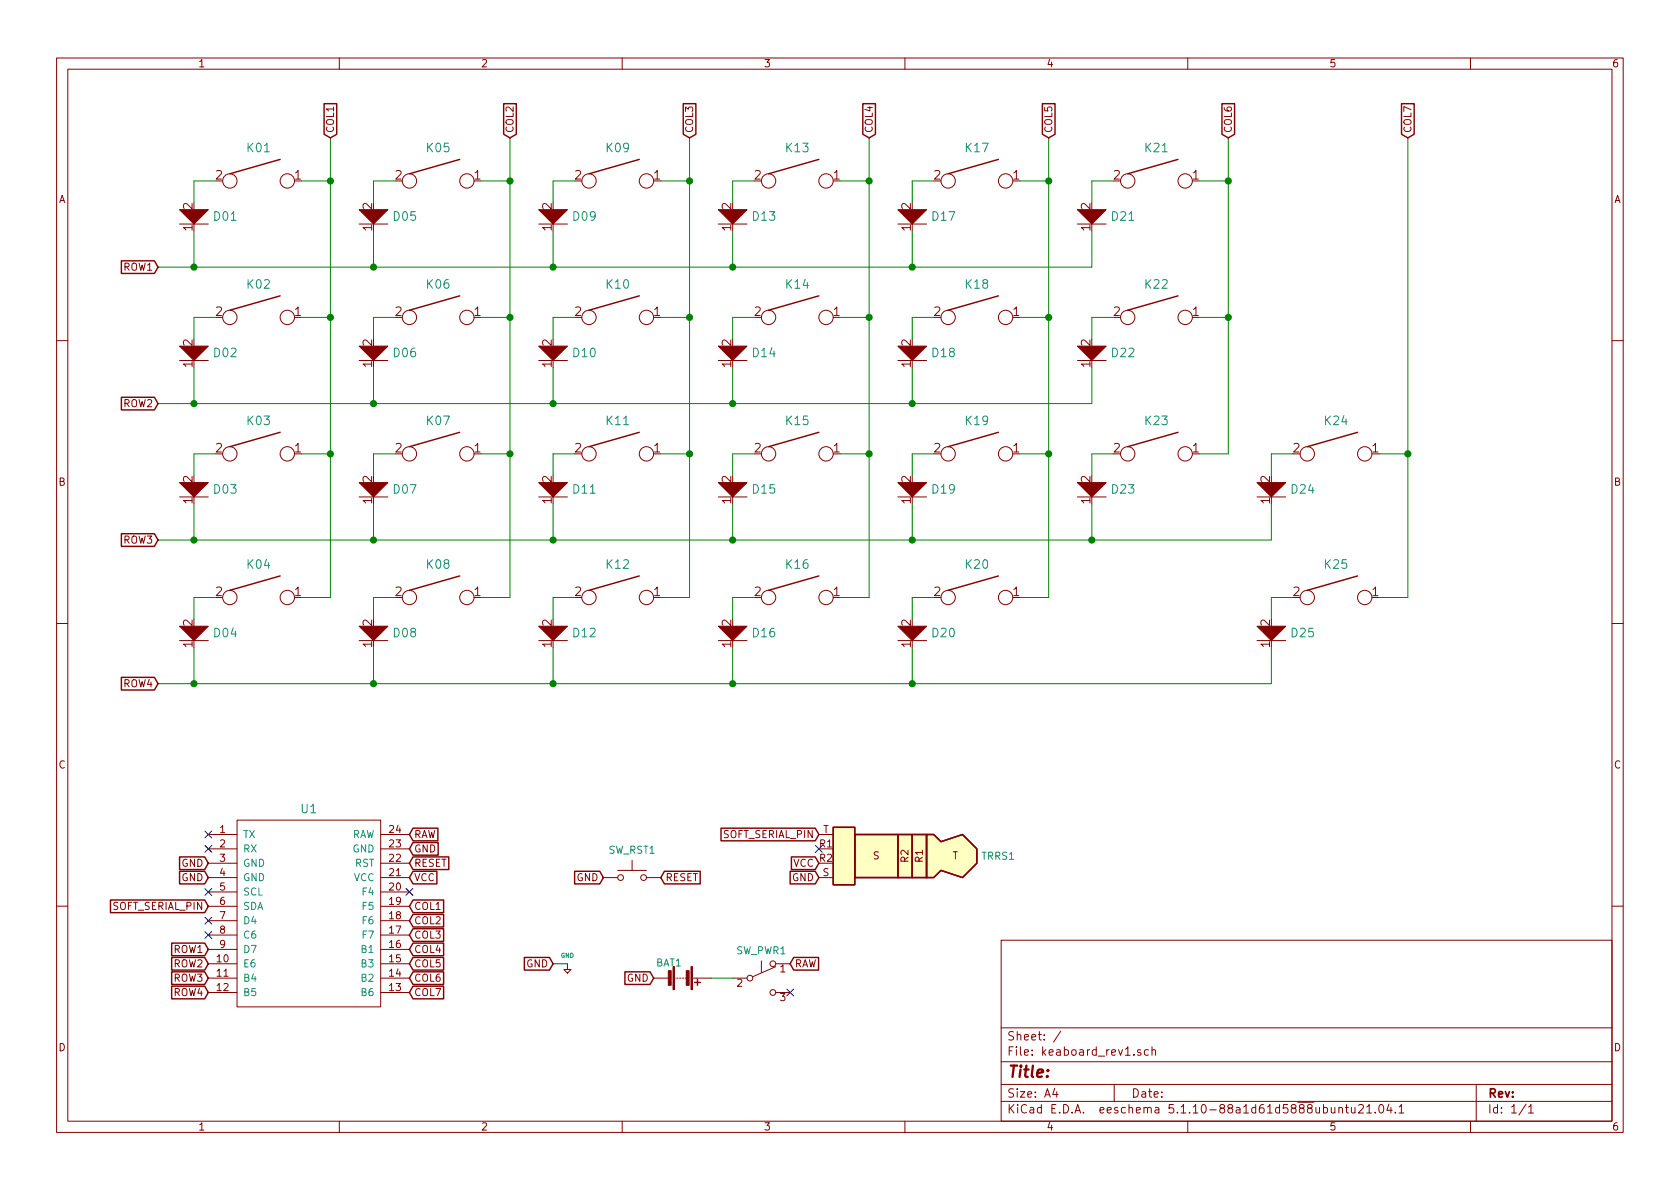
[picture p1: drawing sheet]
EESchema Schematic File Version 4
EELAYER 30 0
EELAYER END
$Descr A4 11693 8268
encoding utf-8
Sheet 1 1
Title ""
Date ""
Rev ""
Comp ""
Comment1 ""
Comment2 ""
Comment3 ""
Comment4 ""
$EndDescr
Text GLabel 1100 1850 0    50   Input ~ 0
ROW1
Text GLabel 1100 2800 0    50   Input ~ 0
ROW2
Text GLabel 1100 3750 0    50   Input ~ 0
ROW3
Text GLabel 1100 4750 0    50   Input ~ 0
ROW4
Text GLabel 9800 950  1    50   Input ~ 0
COL7
Text GLabel 2300 950  1    50   Input ~ 0
COL1
Text GLabel 3550 950  1    50   Input ~ 0
COL2
Text GLabel 4800 950  1    50   Input ~ 0
COL3
Text GLabel 6050 950  1    50   Input ~ 0
COL4
Text GLabel 7300 950  1    50   Input ~ 0
COL5
Text GLabel 8550 950  1    50   Input ~ 0
COL6
Text GLabel 2850 6900 2    50   Input ~ 0
COL7
Text GLabel 2850 6300 2    50   Input ~ 0
COL1
Text GLabel 2850 6400 2    50   Input ~ 0
COL2
Text GLabel 2850 6500 2    50   Input ~ 0
COL3
Text GLabel 2850 6600 2    50   Input ~ 0
COL4
Text GLabel 2850 6700 2    50   Input ~ 0
COL5
Text GLabel 2850 6800 2    50   Input ~ 0
COL6
Text GLabel 1450 6800 0    50   Input ~ 0
ROW3
Text GLabel 1450 6700 0    50   Input ~ 0
ROW2
Text GLabel 1450 6600 0    50   Input ~ 0
ROW1
Text GLabel 1450 6900 0    50   Input ~ 0
ROW4
Wire Wire Line
	1350 1850 1350 1600
Wire Wire Line
	1500 1250 1350 1250
Wire Wire Line
	1350 1250 1350 1400
$Comp
L keyboard_parts:KEYSW K01
U 1 1
P 1800 1250
F 0 "K01" H 1800 1483 60  0000 C CNN
F 1 "KEYSW" H 1800 1150 60  0001 C CNN
F 2 "parts:Kailh_socket_MX_reversible" H 1800 1483 60  0001 C CNN
F 3 "" H 1800 1250 60  0000 C CNN
	1    1800 1250
	1    0    0    -1  
$EndComp
$Comp
L keyboard_parts:D D01
U 1 1
P 1350 1550
F 0 "D01" H 1222 1500 60  0000 R CNN
F 1 "D" V 1500 1500 60  0001 C CNN
F 2 "parts:D_SOD123_reversible" H 1222 1500 60  0001 R CNN
F 3 "https://www.taiwansemi.com/assets/uploads/datasheet/1N4148W-G_D1601.pdf" H 1222 1606 60  0001 R CNN
	1    1350 1550
	-1   0    0    1   
$EndComp
Wire Wire Line
	2300 1250 2100 1250
Wire Wire Line
	1350 2800 1350 2550
Wire Wire Line
	1500 2200 1350 2200
Wire Wire Line
	1350 2200 1350 2350
$Comp
L keyboard_parts:KEYSW K02
U 1 1
P 1800 2200
F 0 "K02" H 1800 2433 60  0000 C CNN
F 1 "KEYSW" H 1800 2100 60  0001 C CNN
F 2 "parts:Kailh_socket_MX_reversible" H 1800 2433 60  0001 C CNN
F 3 "" H 1800 2200 60  0000 C CNN
	1    1800 2200
	1    0    0    -1  
$EndComp
$Comp
L keyboard_parts:D D02
U 1 1
P 1350 2500
F 0 "D02" H 1222 2450 60  0000 R CNN
F 1 "D" V 1500 2450 60  0001 C CNN
F 2 "parts:D_SOD123_reversible" H 1222 2450 60  0001 R CNN
F 3 "https://www.taiwansemi.com/assets/uploads/datasheet/1N4148W-G_D1601.pdf" H 1222 2556 60  0001 R CNN
	1    1350 2500
	-1   0    0    1   
$EndComp
Wire Wire Line
	2300 2200 2100 2200
Wire Wire Line
	1350 3750 1350 3500
Wire Wire Line
	1500 3150 1350 3150
Wire Wire Line
	1350 3150 1350 3300
$Comp
L keyboard_parts:KEYSW K03
U 1 1
P 1800 3150
F 0 "K03" H 1800 3383 60  0000 C CNN
F 1 "KEYSW" H 1800 3050 60  0001 C CNN
F 2 "parts:Kailh_socket_MX_reversible" H 1800 3383 60  0001 C CNN
F 3 "" H 1800 3150 60  0000 C CNN
	1    1800 3150
	1    0    0    -1  
$EndComp
$Comp
L keyboard_parts:D D03
U 1 1
P 1350 3450
F 0 "D03" H 1222 3400 60  0000 R CNN
F 1 "D" V 1500 3400 60  0001 C CNN
F 2 "parts:D_SOD123_reversible" H 1222 3400 60  0001 R CNN
F 3 "https://www.taiwansemi.com/assets/uploads/datasheet/1N4148W-G_D1601.pdf" H 1222 3506 60  0001 R CNN
	1    1350 3450
	-1   0    0    1   
$EndComp
Wire Wire Line
	2300 3150 2100 3150
Wire Wire Line
	1350 4750 1350 4500
Wire Wire Line
	1500 4150 1350 4150
Wire Wire Line
	1350 4150 1350 4300
$Comp
L keyboard_parts:KEYSW K04
U 1 1
P 1800 4150
F 0 "K04" H 1800 4383 60  0000 C CNN
F 1 "KEYSW" H 1800 4050 60  0001 C CNN
F 2 "parts:Kailh_socket_MX_reversible" H 1800 4383 60  0001 C CNN
F 3 "" H 1800 4150 60  0000 C CNN
	1    1800 4150
	1    0    0    -1  
$EndComp
$Comp
L keyboard_parts:D D04
U 1 1
P 1350 4450
F 0 "D04" H 1222 4400 60  0000 R CNN
F 1 "D" V 1500 4400 60  0001 C CNN
F 2 "parts:D_SOD123_reversible" H 1222 4400 60  0001 R CNN
F 3 "https://www.taiwansemi.com/assets/uploads/datasheet/1N4148W-G_D1601.pdf" H 1222 4506 60  0001 R CNN
	1    1350 4450
	-1   0    0    1   
$EndComp
Wire Wire Line
	2300 4150 2100 4150
Wire Wire Line
	2300 950  2300 1250
Connection ~ 2300 1250
Wire Wire Line
	2300 1250 2300 2200
Connection ~ 2300 2200
Wire Wire Line
	2300 2200 2300 3150
Connection ~ 2300 3150
Wire Wire Line
	2300 3150 2300 4150
Wire Wire Line
	2600 1850 2600 1600
Wire Wire Line
	2750 1250 2600 1250
Wire Wire Line
	2600 1250 2600 1400
$Comp
L keyboard_parts:KEYSW K05
U 1 1
P 3050 1250
F 0 "K05" H 3050 1483 60  0000 C CNN
F 1 "KEYSW" H 3050 1150 60  0001 C CNN
F 2 "parts:Kailh_socket_MX_reversible" H 3050 1483 60  0001 C CNN
F 3 "" H 3050 1250 60  0000 C CNN
	1    3050 1250
	1    0    0    -1  
$EndComp
$Comp
L keyboard_parts:D D05
U 1 1
P 2600 1550
F 0 "D05" H 2472 1500 60  0000 R CNN
F 1 "D" V 2750 1500 60  0001 C CNN
F 2 "parts:D_SOD123_reversible" H 2472 1500 60  0001 R CNN
F 3 "https://www.taiwansemi.com/assets/uploads/datasheet/1N4148W-G_D1601.pdf" H 2472 1606 60  0001 R CNN
	1    2600 1550
	-1   0    0    1   
$EndComp
Wire Wire Line
	3550 1250 3350 1250
Wire Wire Line
	2600 2800 2600 2550
Wire Wire Line
	2750 2200 2600 2200
Wire Wire Line
	2600 2200 2600 2350
$Comp
L keyboard_parts:KEYSW K06
U 1 1
P 3050 2200
F 0 "K06" H 3050 2433 60  0000 C CNN
F 1 "KEYSW" H 3050 2100 60  0001 C CNN
F 2 "parts:Kailh_socket_MX_reversible" H 3050 2433 60  0001 C CNN
F 3 "" H 3050 2200 60  0000 C CNN
	1    3050 2200
	1    0    0    -1  
$EndComp
$Comp
L keyboard_parts:D D06
U 1 1
P 2600 2500
F 0 "D06" H 2472 2450 60  0000 R CNN
F 1 "D" V 2750 2450 60  0001 C CNN
F 2 "parts:D_SOD123_reversible" H 2472 2450 60  0001 R CNN
F 3 "https://www.taiwansemi.com/assets/uploads/datasheet/1N4148W-G_D1601.pdf" H 2472 2556 60  0001 R CNN
	1    2600 2500
	-1   0    0    1   
$EndComp
Wire Wire Line
	3550 2200 3350 2200
Wire Wire Line
	2600 3750 2600 3500
Wire Wire Line
	2750 3150 2600 3150
Wire Wire Line
	2600 3150 2600 3300
$Comp
L keyboard_parts:KEYSW K07
U 1 1
P 3050 3150
F 0 "K07" H 3050 3383 60  0000 C CNN
F 1 "KEYSW" H 3050 3050 60  0001 C CNN
F 2 "parts:Kailh_socket_MX_reversible" H 3050 3383 60  0001 C CNN
F 3 "" H 3050 3150 60  0000 C CNN
	1    3050 3150
	1    0    0    -1  
$EndComp
$Comp
L keyboard_parts:D D07
U 1 1
P 2600 3450
F 0 "D07" H 2472 3400 60  0000 R CNN
F 1 "D" V 2750 3400 60  0001 C CNN
F 2 "parts:D_SOD123_reversible" H 2472 3400 60  0001 R CNN
F 3 "https://www.taiwansemi.com/assets/uploads/datasheet/1N4148W-G_D1601.pdf" H 2472 3506 60  0001 R CNN
	1    2600 3450
	-1   0    0    1   
$EndComp
Wire Wire Line
	3550 3150 3350 3150
Wire Wire Line
	2600 4750 2600 4500
Wire Wire Line
	2750 4150 2600 4150
Wire Wire Line
	2600 4150 2600 4300
$Comp
L keyboard_parts:KEYSW K08
U 1 1
P 3050 4150
F 0 "K08" H 3050 4383 60  0000 C CNN
F 1 "KEYSW" H 3050 4050 60  0001 C CNN
F 2 "parts:Kailh_socket_MX_reversible" H 3050 4383 60  0001 C CNN
F 3 "" H 3050 4150 60  0000 C CNN
	1    3050 4150
	1    0    0    -1  
$EndComp
$Comp
L keyboard_parts:D D08
U 1 1
P 2600 4450
F 0 "D08" H 2472 4400 60  0000 R CNN
F 1 "D" V 2750 4400 60  0001 C CNN
F 2 "parts:D_SOD123_reversible" H 2472 4400 60  0001 R CNN
F 3 "https://www.taiwansemi.com/assets/uploads/datasheet/1N4148W-G_D1601.pdf" H 2472 4506 60  0001 R CNN
	1    2600 4450
	-1   0    0    1   
$EndComp
Wire Wire Line
	3550 4150 3350 4150
Wire Wire Line
	3550 950  3550 1250
Connection ~ 3550 1250
Wire Wire Line
	3550 1250 3550 2200
Connection ~ 3550 2200
Wire Wire Line
	3550 2200 3550 3150
Connection ~ 3550 3150
Wire Wire Line
	3550 3150 3550 4150
Wire Wire Line
	3850 1850 3850 1600
Wire Wire Line
	4000 1250 3850 1250
Wire Wire Line
	3850 1250 3850 1400
$Comp
L keyboard_parts:KEYSW K09
U 1 1
P 4300 1250
F 0 "K09" H 4300 1483 60  0000 C CNN
F 1 "KEYSW" H 4300 1150 60  0001 C CNN
F 2 "parts:Kailh_socket_MX_reversible" H 4300 1483 60  0001 C CNN
F 3 "" H 4300 1250 60  0000 C CNN
	1    4300 1250
	1    0    0    -1  
$EndComp
$Comp
L keyboard_parts:D D09
U 1 1
P 3850 1550
F 0 "D09" H 3722 1500 60  0000 R CNN
F 1 "D" V 4000 1500 60  0001 C CNN
F 2 "parts:D_SOD123_reversible" H 3722 1500 60  0001 R CNN
F 3 "https://www.taiwansemi.com/assets/uploads/datasheet/1N4148W-G_D1601.pdf" H 3722 1606 60  0001 R CNN
	1    3850 1550
	-1   0    0    1   
$EndComp
Wire Wire Line
	4800 1250 4600 1250
Wire Wire Line
	3850 2800 3850 2550
Wire Wire Line
	4000 2200 3850 2200
Wire Wire Line
	3850 2200 3850 2350
$Comp
L keyboard_parts:KEYSW K10
U 1 1
P 4300 2200
F 0 "K10" H 4300 2433 60  0000 C CNN
F 1 "KEYSW" H 4300 2100 60  0001 C CNN
F 2 "parts:Kailh_socket_MX_reversible" H 4300 2433 60  0001 C CNN
F 3 "" H 4300 2200 60  0000 C CNN
	1    4300 2200
	1    0    0    -1  
$EndComp
$Comp
L keyboard_parts:D D10
U 1 1
P 3850 2500
F 0 "D10" H 3722 2450 60  0000 R CNN
F 1 "D" V 4000 2450 60  0001 C CNN
F 2 "parts:D_SOD123_reversible" H 3722 2450 60  0001 R CNN
F 3 "https://www.taiwansemi.com/assets/uploads/datasheet/1N4148W-G_D1601.pdf" H 3722 2556 60  0001 R CNN
	1    3850 2500
	-1   0    0    1   
$EndComp
Wire Wire Line
	4800 2200 4600 2200
Wire Wire Line
	3850 3750 3850 3500
Wire Wire Line
	4000 3150 3850 3150
Wire Wire Line
	3850 3150 3850 3300
$Comp
L keyboard_parts:KEYSW K11
U 1 1
P 4300 3150
F 0 "K11" H 4300 3383 60  0000 C CNN
F 1 "KEYSW" H 4300 3050 60  0001 C CNN
F 2 "parts:Kailh_socket_MX_reversible" H 4300 3383 60  0001 C CNN
F 3 "" H 4300 3150 60  0000 C CNN
	1    4300 3150
	1    0    0    -1  
$EndComp
$Comp
L keyboard_parts:D D11
U 1 1
P 3850 3450
F 0 "D11" H 3722 3400 60  0000 R CNN
F 1 "D" V 4000 3400 60  0001 C CNN
F 2 "parts:D_SOD123_reversible" H 3722 3400 60  0001 R CNN
F 3 "https://www.taiwansemi.com/assets/uploads/datasheet/1N4148W-G_D1601.pdf" H 3722 3506 60  0001 R CNN
	1    3850 3450
	-1   0    0    1   
$EndComp
Wire Wire Line
	4800 3150 4600 3150
Wire Wire Line
	3850 4750 3850 4500
Wire Wire Line
	4000 4150 3850 4150
Wire Wire Line
	3850 4150 3850 4300
$Comp
L keyboard_parts:KEYSW K12
U 1 1
P 4300 4150
F 0 "K12" H 4300 4383 60  0000 C CNN
F 1 "KEYSW" H 4300 4050 60  0001 C CNN
F 2 "parts:Kailh_socket_MX_reversible" H 4300 4383 60  0001 C CNN
F 3 "" H 4300 4150 60  0000 C CNN
	1    4300 4150
	1    0    0    -1  
$EndComp
$Comp
L keyboard_parts:D D12
U 1 1
P 3850 4450
F 0 "D12" H 3722 4400 60  0000 R CNN
F 1 "D" V 4000 4400 60  0001 C CNN
F 2 "parts:D_SOD123_reversible" H 3722 4400 60  0001 R CNN
F 3 "https://www.taiwansemi.com/assets/uploads/datasheet/1N4148W-G_D1601.pdf" H 3722 4506 60  0001 R CNN
	1    3850 4450
	-1   0    0    1   
$EndComp
Wire Wire Line
	4800 4150 4600 4150
Wire Wire Line
	4800 950  4800 1250
Connection ~ 4800 1250
Wire Wire Line
	4800 1250 4800 2200
Connection ~ 4800 2200
Wire Wire Line
	4800 2200 4800 3150
Connection ~ 4800 3150
Wire Wire Line
	4800 3150 4800 4150
Wire Wire Line
	5100 1850 5100 1600
Wire Wire Line
	5250 1250 5100 1250
Wire Wire Line
	5100 1250 5100 1400
$Comp
L keyboard_parts:KEYSW K13
U 1 1
P 5550 1250
F 0 "K13" H 5550 1483 60  0000 C CNN
F 1 "KEYSW" H 5550 1150 60  0001 C CNN
F 2 "parts:Kailh_socket_MX_reversible" H 5550 1483 60  0001 C CNN
F 3 "" H 5550 1250 60  0000 C CNN
	1    5550 1250
	1    0    0    -1  
$EndComp
$Comp
L keyboard_parts:D D13
U 1 1
P 5100 1550
F 0 "D13" H 4972 1500 60  0000 R CNN
F 1 "D" V 5250 1500 60  0001 C CNN
F 2 "parts:D_SOD123_reversible" H 4972 1500 60  0001 R CNN
F 3 "https://www.taiwansemi.com/assets/uploads/datasheet/1N4148W-G_D1601.pdf" H 4972 1606 60  0001 R CNN
	1    5100 1550
	-1   0    0    1   
$EndComp
Wire Wire Line
	6050 1250 5850 1250
Wire Wire Line
	5100 2800 5100 2550
Wire Wire Line
	5250 2200 5100 2200
Wire Wire Line
	5100 2200 5100 2350
$Comp
L keyboard_parts:KEYSW K14
U 1 1
P 5550 2200
F 0 "K14" H 5550 2433 60  0000 C CNN
F 1 "KEYSW" H 5550 2100 60  0001 C CNN
F 2 "parts:Kailh_socket_MX_reversible" H 5550 2433 60  0001 C CNN
F 3 "" H 5550 2200 60  0000 C CNN
	1    5550 2200
	1    0    0    -1  
$EndComp
$Comp
L keyboard_parts:D D14
U 1 1
P 5100 2500
F 0 "D14" H 4972 2450 60  0000 R CNN
F 1 "D" V 5250 2450 60  0001 C CNN
F 2 "parts:D_SOD123_reversible" H 4972 2450 60  0001 R CNN
F 3 "https://www.taiwansemi.com/assets/uploads/datasheet/1N4148W-G_D1601.pdf" H 4972 2556 60  0001 R CNN
	1    5100 2500
	-1   0    0    1   
$EndComp
Wire Wire Line
	6050 2200 5850 2200
Wire Wire Line
	5100 3750 5100 3500
Wire Wire Line
	5250 3150 5100 3150
Wire Wire Line
	5100 3150 5100 3300
$Comp
L keyboard_parts:KEYSW K15
U 1 1
P 5550 3150
F 0 "K15" H 5550 3383 60  0000 C CNN
F 1 "KEYSW" H 5550 3050 60  0001 C CNN
F 2 "parts:Kailh_socket_MX_reversible" H 5550 3383 60  0001 C CNN
F 3 "" H 5550 3150 60  0000 C CNN
	1    5550 3150
	1    0    0    -1  
$EndComp
$Comp
L keyboard_parts:D D15
U 1 1
P 5100 3450
F 0 "D15" H 4972 3400 60  0000 R CNN
F 1 "D" V 5250 3400 60  0001 C CNN
F 2 "parts:D_SOD123_reversible" H 4972 3400 60  0001 R CNN
F 3 "https://www.taiwansemi.com/assets/uploads/datasheet/1N4148W-G_D1601.pdf" H 4972 3506 60  0001 R CNN
	1    5100 3450
	-1   0    0    1   
$EndComp
Wire Wire Line
	6050 3150 5850 3150
Wire Wire Line
	5100 4750 5100 4500
Wire Wire Line
	5250 4150 5100 4150
Wire Wire Line
	5100 4150 5100 4300
$Comp
L keyboard_parts:KEYSW K16
U 1 1
P 5550 4150
F 0 "K16" H 5550 4383 60  0000 C CNN
F 1 "KEYSW" H 5550 4050 60  0001 C CNN
F 2 "parts:Kailh_socket_MX_reversible" H 5550 4383 60  0001 C CNN
F 3 "" H 5550 4150 60  0000 C CNN
	1    5550 4150
	1    0    0    -1  
$EndComp
$Comp
L keyboard_parts:D D16
U 1 1
P 5100 4450
F 0 "D16" H 4972 4400 60  0000 R CNN
F 1 "D" V 5250 4400 60  0001 C CNN
F 2 "parts:D_SOD123_reversible" H 4972 4400 60  0001 R CNN
F 3 "https://www.taiwansemi.com/assets/uploads/datasheet/1N4148W-G_D1601.pdf" H 4972 4506 60  0001 R CNN
	1    5100 4450
	-1   0    0    1   
$EndComp
Wire Wire Line
	6050 4150 5850 4150
Wire Wire Line
	6050 950  6050 1250
Connection ~ 6050 1250
Wire Wire Line
	6050 1250 6050 2200
Connection ~ 6050 2200
Wire Wire Line
	6050 2200 6050 3150
Connection ~ 6050 3150
Wire Wire Line
	6050 3150 6050 4150
Wire Wire Line
	6350 1850 6350 1600
Wire Wire Line
	6500 1250 6350 1250
Wire Wire Line
	6350 1250 6350 1400
$Comp
L keyboard_parts:KEYSW K17
U 1 1
P 6800 1250
F 0 "K17" H 6800 1483 60  0000 C CNN
F 1 "KEYSW" H 6800 1150 60  0001 C CNN
F 2 "parts:Kailh_socket_MX_reversible" H 6800 1483 60  0001 C CNN
F 3 "" H 6800 1250 60  0000 C CNN
	1    6800 1250
	1    0    0    -1  
$EndComp
$Comp
L keyboard_parts:D D17
U 1 1
P 6350 1550
F 0 "D17" H 6222 1500 60  0000 R CNN
F 1 "D" V 6500 1500 60  0001 C CNN
F 2 "parts:D_SOD123_reversible" H 6222 1500 60  0001 R CNN
F 3 "https://www.taiwansemi.com/assets/uploads/datasheet/1N4148W-G_D1601.pdf" H 6222 1606 60  0001 R CNN
	1    6350 1550
	-1   0    0    1   
$EndComp
Wire Wire Line
	7300 1250 7100 1250
Wire Wire Line
	6350 2800 6350 2550
Wire Wire Line
	6500 2200 6350 2200
Wire Wire Line
	6350 2200 6350 2350
$Comp
L keyboard_parts:KEYSW K18
U 1 1
P 6800 2200
F 0 "K18" H 6800 2433 60  0000 C CNN
F 1 "KEYSW" H 6800 2100 60  0001 C CNN
F 2 "parts:Kailh_socket_MX_reversible" H 6800 2433 60  0001 C CNN
F 3 "" H 6800 2200 60  0000 C CNN
	1    6800 2200
	1    0    0    -1  
$EndComp
$Comp
L keyboard_parts:D D18
U 1 1
P 6350 2500
F 0 "D18" H 6222 2450 60  0000 R CNN
F 1 "D" V 6500 2450 60  0001 C CNN
F 2 "parts:D_SOD123_reversible" H 6222 2450 60  0001 R CNN
F 3 "https://www.taiwansemi.com/assets/uploads/datasheet/1N4148W-G_D1601.pdf" H 6222 2556 60  0001 R CNN
	1    6350 2500
	-1   0    0    1   
$EndComp
Wire Wire Line
	7300 2200 7100 2200
Wire Wire Line
	6350 3750 6350 3500
Wire Wire Line
	6500 3150 6350 3150
Wire Wire Line
	6350 3150 6350 3300
$Comp
L keyboard_parts:KEYSW K19
U 1 1
P 6800 3150
F 0 "K19" H 6800 3383 60  0000 C CNN
F 1 "KEYSW" H 6800 3050 60  0001 C CNN
F 2 "parts:Kailh_socket_MX_reversible" H 6800 3383 60  0001 C CNN
F 3 "" H 6800 3150 60  0000 C CNN
	1    6800 3150
	1    0    0    -1  
$EndComp
$Comp
L keyboard_parts:D D19
U 1 1
P 6350 3450
F 0 "D19" H 6222 3400 60  0000 R CNN
F 1 "D" V 6500 3400 60  0001 C CNN
F 2 "parts:D_SOD123_reversible" H 6222 3400 60  0001 R CNN
F 3 "https://www.taiwansemi.com/assets/uploads/datasheet/1N4148W-G_D1601.pdf" H 6222 3506 60  0001 R CNN
	1    6350 3450
	-1   0    0    1   
$EndComp
Wire Wire Line
	7300 3150 7100 3150
Wire Wire Line
	6350 4750 6350 4500
Wire Wire Line
	6500 4150 6350 4150
Wire Wire Line
	6350 4150 6350 4300
$Comp
L keyboard_parts:KEYSW K20
U 1 1
P 6800 4150
F 0 "K20" H 6800 4383 60  0000 C CNN
F 1 "KEYSW" H 6800 4050 60  0001 C CNN
F 2 "parts:Kailh_socket_MX_reversible" H 6800 4383 60  0001 C CNN
F 3 "" H 6800 4150 60  0000 C CNN
	1    6800 4150
	1    0    0    -1  
$EndComp
$Comp
L keyboard_parts:D D20
U 1 1
P 6350 4450
F 0 "D20" H 6222 4400 60  0000 R CNN
F 1 "D" V 6500 4400 60  0001 C CNN
F 2 "parts:D_SOD123_reversible" H 6222 4400 60  0001 R CNN
F 3 "https://www.taiwansemi.com/assets/uploads/datasheet/1N4148W-G_D1601.pdf" H 6222 4506 60  0001 R CNN
	1    6350 4450
	-1   0    0    1   
$EndComp
Wire Wire Line
	7300 4150 7100 4150
Wire Wire Line
	7300 950  7300 1250
Connection ~ 7300 1250
Wire Wire Line
	7300 1250 7300 2200
Connection ~ 7300 2200
Wire Wire Line
	7300 2200 7300 3150
Connection ~ 7300 3150
Wire Wire Line
	7300 3150 7300 4150
Wire Wire Line
	7600 1850 7600 1600
Wire Wire Line
	7750 1250 7600 1250
Wire Wire Line
	7600 1250 7600 1400
$Comp
L keyboard_parts:KEYSW K21
U 1 1
P 8050 1250
F 0 "K21" H 8050 1483 60  0000 C CNN
F 1 "KEYSW" H 8050 1150 60  0001 C CNN
F 2 "parts:Kailh_socket_MX_reversible" H 8050 1483 60  0001 C CNN
F 3 "" H 8050 1250 60  0000 C CNN
	1    8050 1250
	1    0    0    -1  
$EndComp
$Comp
L keyboard_parts:D D21
U 1 1
P 7600 1550
F 0 "D21" H 7472 1500 60  0000 R CNN
F 1 "D" V 7750 1500 60  0001 C CNN
F 2 "parts:D_SOD123_reversible" H 7472 1500 60  0001 R CNN
F 3 "https://www.taiwansemi.com/assets/uploads/datasheet/1N4148W-G_D1601.pdf" H 7472 1606 60  0001 R CNN
	1    7600 1550
	-1   0    0    1   
$EndComp
Wire Wire Line
	8550 1250 8350 1250
Wire Wire Line
	7600 2800 7600 2550
Wire Wire Line
	7750 2200 7600 2200
Wire Wire Line
	7600 2200 7600 2350
$Comp
L keyboard_parts:KEYSW K22
U 1 1
P 8050 2200
F 0 "K22" H 8050 2433 60  0000 C CNN
F 1 "KEYSW" H 8050 2100 60  0001 C CNN
F 2 "parts:Kailh_socket_MX_reversible" H 8050 2433 60  0001 C CNN
F 3 "" H 8050 2200 60  0000 C CNN
	1    8050 2200
	1    0    0    -1  
$EndComp
$Comp
L keyboard_parts:D D22
U 1 1
P 7600 2500
F 0 "D22" H 7472 2450 60  0000 R CNN
F 1 "D" V 7750 2450 60  0001 C CNN
F 2 "parts:D_SOD123_reversible" H 7472 2450 60  0001 R CNN
F 3 "https://www.taiwansemi.com/assets/uploads/datasheet/1N4148W-G_D1601.pdf" H 7472 2556 60  0001 R CNN
	1    7600 2500
	-1   0    0    1   
$EndComp
Wire Wire Line
	8550 2200 8350 2200
Wire Wire Line
	7600 3750 7600 3500
Wire Wire Line
	7750 3150 7600 3150
Wire Wire Line
	7600 3150 7600 3300
$Comp
L keyboard_parts:KEYSW K23
U 1 1
P 8050 3150
F 0 "K23" H 8050 3383 60  0000 C CNN
F 1 "KEYSW" H 8050 3050 60  0001 C CNN
F 2 "parts:Kailh_socket_MX_reversible" H 8050 3383 60  0001 C CNN
F 3 "" H 8050 3150 60  0000 C CNN
	1    8050 3150
	1    0    0    -1  
$EndComp
$Comp
L keyboard_parts:D D23
U 1 1
P 7600 3450
F 0 "D23" H 7472 3400 60  0000 R CNN
F 1 "D" V 7750 3400 60  0001 C CNN
F 2 "parts:D_SOD123_reversible" H 7472 3400 60  0001 R CNN
F 3 "https://www.taiwansemi.com/assets/uploads/datasheet/1N4148W-G_D1601.pdf" H 7472 3506 60  0001 R CNN
	1    7600 3450
	-1   0    0    1   
$EndComp
Wire Wire Line
	8550 3150 8350 3150
Wire Wire Line
	8550 950  8550 1250
Connection ~ 8550 1250
Wire Wire Line
	8550 1250 8550 2200
Connection ~ 8550 2200
Wire Wire Line
	8550 2200 8550 3150
Wire Wire Line
	8850 3750 8850 3500
Wire Wire Line
	9000 3150 8850 3150
Wire Wire Line
	8850 3150 8850 3300
$Comp
L keyboard_parts:KEYSW K24
U 1 1
P 9300 3150
F 0 "K24" H 9300 3383 60  0000 C CNN
F 1 "KEYSW" H 9300 3050 60  0001 C CNN
F 2 "parts:Kailh_socket_MX_reversible" H 9300 3383 60  0001 C CNN
F 3 "" H 9300 3150 60  0000 C CNN
	1    9300 3150
	1    0    0    -1  
$EndComp
$Comp
L keyboard_parts:D D24
U 1 1
P 8850 3450
F 0 "D24" H 8722 3400 60  0000 R CNN
F 1 "D" V 9000 3400 60  0001 C CNN
F 2 "parts:D_SOD123_reversible" H 8722 3400 60  0001 R CNN
F 3 "https://www.taiwansemi.com/assets/uploads/datasheet/1N4148W-G_D1601.pdf" H 8722 3506 60  0001 R CNN
	1    8850 3450
	-1   0    0    1   
$EndComp
Wire Wire Line
	9800 3150 9600 3150
Wire Wire Line
	8850 4750 8850 4500
Wire Wire Line
	9000 4150 8850 4150
Wire Wire Line
	8850 4150 8850 4300
$Comp
L keyboard_parts:KEYSW K25
U 1 1
P 9300 4150
F 0 "K25" H 9300 4383 60  0000 C CNN
F 1 "KEYSW" H 9300 4050 60  0001 C CNN
F 2 "parts:Kailh_socket_MX_reversible" H 9300 4383 60  0001 C CNN
F 3 "" H 9300 4150 60  0000 C CNN
	1    9300 4150
	1    0    0    -1  
$EndComp
$Comp
L keyboard_parts:D D25
U 1 1
P 8850 4450
F 0 "D25" H 8722 4400 60  0000 R CNN
F 1 "D" V 9000 4400 60  0001 C CNN
F 2 "parts:D_SOD123_reversible" H 8722 4400 60  0001 R CNN
F 3 "https://www.taiwansemi.com/assets/uploads/datasheet/1N4148W-G_D1601.pdf" H 8722 4506 60  0001 R CNN
	1    8850 4450
	-1   0    0    1   
$EndComp
Wire Wire Line
	9800 4150 9600 4150
Wire Wire Line
	1100 1850 1350 1850
Connection ~ 1350 1850
Wire Wire Line
	1350 1850 2600 1850
Connection ~ 2600 1850
Wire Wire Line
	2600 1850 3850 1850
Connection ~ 3850 1850
Wire Wire Line
	3850 1850 5100 1850
Connection ~ 5100 1850
Wire Wire Line
	5100 1850 6350 1850
Connection ~ 6350 1850
Wire Wire Line
	6350 1850 7600 1850
Wire Wire Line
	1100 2800 1350 2800
Connection ~ 1350 2800
Wire Wire Line
	1350 2800 2600 2800
Connection ~ 2600 2800
Wire Wire Line
	2600 2800 3850 2800
Connection ~ 3850 2800
Wire Wire Line
	3850 2800 5100 2800
Connection ~ 5100 2800
Wire Wire Line
	5100 2800 6350 2800
Connection ~ 6350 2800
Wire Wire Line
	6350 2800 7600 2800
Wire Wire Line
	1100 3750 1350 3750
Connection ~ 1350 3750
Wire Wire Line
	1350 3750 2600 3750
Connection ~ 2600 3750
Wire Wire Line
	2600 3750 3850 3750
Connection ~ 3850 3750
Wire Wire Line
	3850 3750 5100 3750
Connection ~ 5100 3750
Wire Wire Line
	5100 3750 6350 3750
Connection ~ 6350 3750
Wire Wire Line
	6350 3750 7600 3750
Connection ~ 7600 3750
Wire Wire Line
	7600 3750 8850 3750
Wire Wire Line
	1100 4750 1350 4750
Connection ~ 1350 4750
Wire Wire Line
	1350 4750 2600 4750
Connection ~ 2600 4750
Wire Wire Line
	2600 4750 3850 4750
Connection ~ 3850 4750
Wire Wire Line
	3850 4750 5100 4750
Connection ~ 5100 4750
Wire Wire Line
	5100 4750 6350 4750
Connection ~ 6350 4750
Wire Wire Line
	6350 4750 8850 4750
Wire Wire Line
	9800 950  9800 3150
Connection ~ 9800 3150
Wire Wire Line
	9800 3150 9800 4150
$Comp
L Switch:SW_MEC_5G SW_RST1
U 1 1
P 4400 6100
F 0 "SW_RST1" H 4400 6293 50  0000 C CNN
F 1 "SW_EVQ-9P701P" H 4400 6294 50  0001 C CNN
F 2 "parts:SW_EVQ-9P701P_reversible" H 4400 6293 50  0001 C CNN
F 3 "" H 4400 6300 50  0001 C CNN
	1    4400 6100
	1    0    0    -1  
$EndComp
Text GLabel 2850 5900 2    50   Input ~ 0
GND
Text GLabel 2850 6000 2    50   Input ~ 0
RESET
Text GLabel 2850 5800 2    50   Input ~ 0
RAW
Text GLabel 4600 6100 2    50   Input ~ 0
RESET
$Comp
L Switch:SW_Push_SPDT SW_PWR1
U 1 1
P 5300 6800
F 0 "SW_PWR1" H 5300 6993 50  0000 C CNN
F 1 "SW_Push_SPDT" H 5300 6994 50  0001 C CNN
F 2 "parts:SW_PCM12SMTR_reversible" H 5300 6800 50  0001 C CNN
F 3 "~" H 5300 6800 50  0001 C CNN
	1    5300 6800
	1    0    0    -1  
$EndComp
Wire Wire Line
	4950 6800 5100 6800
Text GLabel 5500 6700 2    50   Input ~ 0
RAW
NoConn ~ 5500 6900
NoConn ~ 1450 5800
NoConn ~ 1450 5900
Text GLabel 3850 6700 0    50   Input ~ 0
GND
$Comp
L keyboard_parts:GND #PWR0102
U 1 1
P 3950 6700
F 0 "#PWR0102" H 3950 6750 20  0001 C CNN
F 1 "GND" H 3950 6759 30  0000 C CNN
F 2 "" H 3950 6700 60  0000 C CNN
F 3 "" H 3950 6700 60  0000 C CNN
	1    3950 6700
	1    0    0    -1  
$EndComp
Wire Wire Line
	3850 6700 3950 6700
$Comp
L keaboard_rev1-rescue:AudioPlug4-Connector TRRS1
U 1 1
P 6300 6000
F 0 "TRRS1" H 5770 5954 50  0000 R CNN
F 1 "TRRS Jack" H 5770 5999 50  0001 R CNN
F 2 "parts:TRRS-PJ-320A_reversible" H 6650 5900 50  0001 C CNN
F 3 "~" H 6650 5900 50  0001 C CNN
	1    6300 6000
	-1   0    0    1   
$EndComp
Text GLabel 1450 6300 0    50   Input ~ 0
SOFT_SERIAL_PIN
Text GLabel 5700 5800 0    50   Input ~ 0
SOFT_SERIAL_PIN
Text GLabel 5700 6000 0    50   Input ~ 0
VCC
Text GLabel 2850 6100 2    50   Input ~ 0
VCC
NoConn ~ 5700 5900
Text GLabel 5700 6100 0    50   Input ~ 0
GND
Text GLabel 4200 6100 0    50   Input ~ 0
GND
Text GLabel 1450 6000 0    50   Input ~ 0
GND
Text GLabel 1450 6100 0    50   Input ~ 0
GND
Text GLabel 4550 6800 0    50   Input ~ 0
GND
$Comp
L Device:Battery BAT1
U 1 1
P 4750 6800
F 0 "BAT1" V 4642 6800 50  0000 R CNN
F 1 "Battery" H 4642 6845 50  0001 R CNN
F 2 "parts:DF3A-3P-2DS_reversible" V 4750 6860 50  0001 C CNN
F 3 "~" V 4750 6860 50  0001 C CNN
	1    4750 6800
	0    1    1    0   
$EndComp
NoConn ~ 1450 6200
NoConn ~ 1450 6500
NoConn ~ 2850 6200
$Comp
L promicro:ProMicro U1
U 1 1
P 2150 6550
F 0 "U1" H 2150 7481 60  0000 C CNN
F 1 "ProMicro" H 2150 7481 60  0001 C CNN
F 2 "parts:ArduinoProMicro_Reversible" H 2150 7481 60  0001 C CNN
F 3 "" H 2250 5500 60  0000 C CNN
	1    2150 6550
	1    0    0    -1  
$EndComp
NoConn ~ 1450 6400
$EndSCHEMATC
